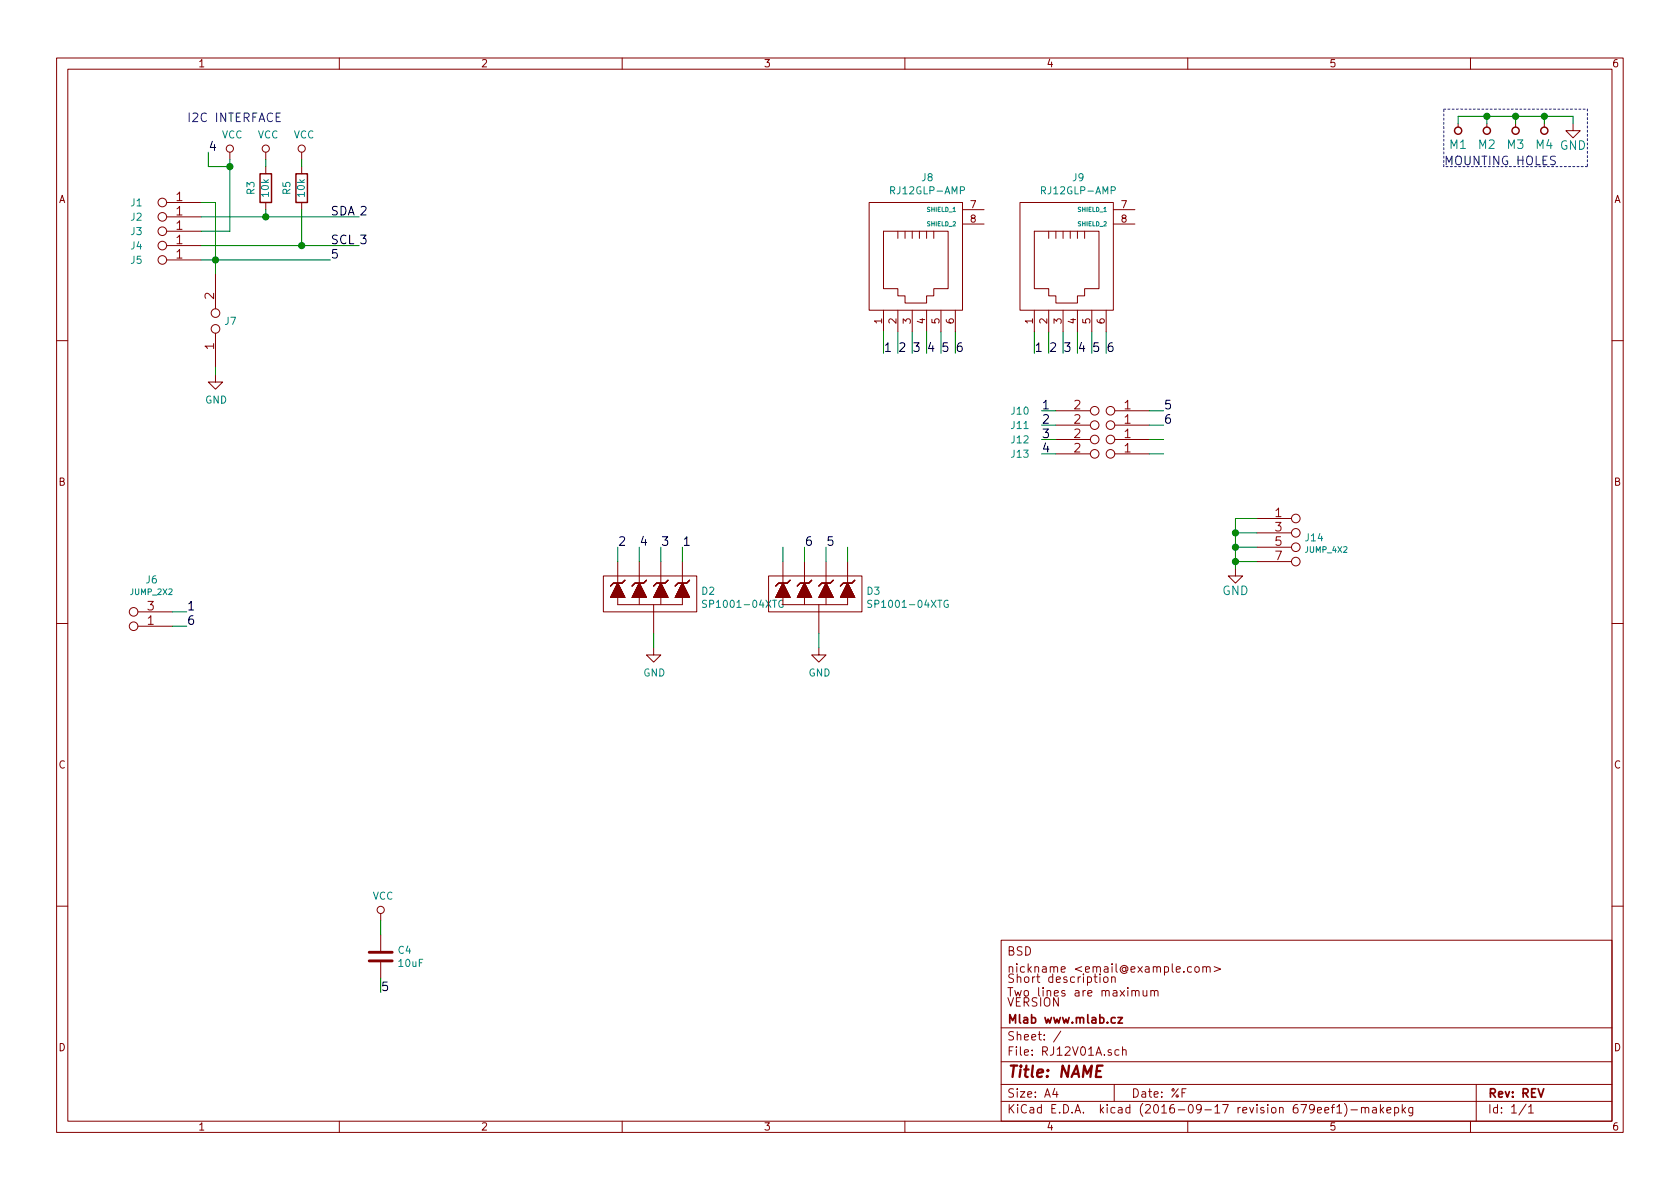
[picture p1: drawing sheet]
EESchema Schematic File Version 2
LIBS:74xgxx
LIBS:74xx
LIBS:actel
LIBS:adc-dac
LIBS:Altera
LIBS:analog_devices
LIBS:analog_switches
LIBS:atmel
LIBS:audio
LIBS:brooktre
LIBS:cmos4000
LIBS:conn
LIBS:contrib
LIBS:cypress
LIBS:dc-dc
LIBS:device
LIBS:digital-audio
LIBS:diode
LIBS:display
LIBS:dsp
LIBS:ESD_Protection
LIBS:ftdi
LIBS:gennum
LIBS:hc11
LIBS:intel
LIBS:interface
LIBS:ir
LIBS:Lattice
LIBS:linear
LIBS:logo
LIBS:maxim
LIBS:memory
LIBS:microchip_dspic33dsc
LIBS:microchip
LIBS:microchip_pic10mcu
LIBS:microchip_pic12mcu
LIBS:microchip_pic16mcu
LIBS:microchip_pic18mcu
LIBS:microchip_pic32mcu
LIBS:microcontrollers
LIBS:mlab_header
LIBS:mlab_mechanical
LIBS:motor_drivers
LIBS:motorola
LIBS:msp430
LIBS:nordicsemi
LIBS:nxp_armmcu
LIBS:onsemi
LIBS:opto
LIBS:Oscillators
LIBS:philips
LIBS:powerint
LIBS:power
LIBS:Power_Management
LIBS:pspice
LIBS:references
LIBS:regul
LIBS:relays
LIBS:rfcom
LIBS:sensors
LIBS:silabs
LIBS:siliconi
LIBS:stm32
LIBS:stm8
LIBS:supertex
LIBS:switches
LIBS:texas
LIBS:transf
LIBS:transistors
LIBS:valves
LIBS:video
LIBS:Xicor
LIBS:Zilog
LIBS:MLAB_BATERY
LIBS:MLAB_CONNECTORS
LIBS:MLAB_D
LIBS:MLAB_DISPLAY
LIBS:MLAB_IO
LIBS:MLAB_Jumpers
LIBS:MLAB_SW
LIBS:MLAB_T
LIBS:MLAB_U
LIBS:MLAB_TR
LIBS:RJ12V01A-cache
EELAYER 25 0
EELAYER END
$Descr A4 11693 8268
encoding utf-8
Sheet 1 1
Title "NAME"
Date "%F"
Rev "REV"
Comp "Mlab www.mlab.cz"
Comment1 "VERSION"
Comment2 "Short description \\nTwo lines are maximum"
Comment3 "nickname <email@example.com>"
Comment4 "BSD"
$EndDescr
$Comp
L HOLE M1
U 1 1
P 10150 900
F 0 "M1" V 10050 900 60  0000 C CNN
F 1 "HOLE" H 10150 800 60  0001 C CNN
F 2 "Mlab_Mechanical:MountingHole_3mm" H 10150 900 60  0001 C CNN
F 3 "" H 10150 900 60  0000 C CNN
	1    10150 900 
	0    -1   -1   0   
$EndComp
$Comp
L HOLE M2
U 1 1
P 10350 900
F 0 "M2" V 10250 900 60  0000 C CNN
F 1 "HOLE" H 10350 800 60  0001 C CNN
F 2 "Mlab_Mechanical:MountingHole_3mm" H 10350 900 60  0001 C CNN
F 3 "" H 10350 900 60  0000 C CNN
	1    10350 900 
	0    -1   -1   0   
$EndComp
$Comp
L HOLE M3
U 1 1
P 10550 900
F 0 "M3" V 10450 900 60  0000 C CNN
F 1 "HOLE" H 10550 800 60  0001 C CNN
F 2 "Mlab_Mechanical:MountingHole_3mm" H 10550 900 60  0001 C CNN
F 3 "" H 10550 900 60  0000 C CNN
	1    10550 900 
	0    -1   -1   0   
$EndComp
$Comp
L HOLE M4
U 1 1
P 10750 900
F 0 "M4" V 10650 900 60  0000 C CNN
F 1 "HOLE" H 10750 800 60  0001 C CNN
F 2 "Mlab_Mechanical:MountingHole_3mm" H 10750 900 60  0001 C CNN
F 3 "" H 10750 900 60  0000 C CNN
	1    10750 900 
	0    -1   -1   0   
$EndComp
$Comp
L GND #PWR01
U 1 1
P 10950 850
F 0 "#PWR01" H 10950 600 60  0001 C CNN
F 1 "GND" H 10950 700 60  0000 C CNN
F 2 "" H 10950 850 60  0000 C CNN
F 3 "" H 10950 850 60  0000 C CNN
	1    10950 850 
	1    0    0    -1  
$EndComp
Text Notes 10050 1150 0    60   ~ 0
MOUNTING HOLES
$Comp
L C C4
U 1 1
P 2650 6650
F 0 "C4" H 2765 6696 50  0000 L CNN
F 1 "10uF" H 2765 6605 50  0000 L CNN
F 2 "Mlab_R:SMD-0805" H 2688 6500 50  0001 C CNN
F 3 "" H 2650 6650 50  0000 C CNN
	1    2650 6650
	1    0    0    -1  
$EndComp
$Comp
L R R3
U 1 1
P 1850 1300
F 0 "R3" V 1950 1300 50  0000 C CNN
F 1 "10k" V 1850 1300 50  0000 C CNN
F 2 "Mlab_R:SMD-0805" V 1780 1300 50  0001 C CNN
F 3 "" H 1850 1300 50  0000 C CNN
	1    1850 1300
	-1   0    0    1   
$EndComp
Wire Notes Line
	10050 1150 10050 750 
Wire Notes Line
	11050 1150 10050 1150
Wire Notes Line
	11050 750  11050 1150
Wire Notes Line
	10050 750  11050 750 
Connection ~ 10750 800 
Wire Wire Line
	10750 850  10750 800 
Connection ~ 10550 800 
Wire Wire Line
	10550 850  10550 800 
Connection ~ 10350 800 
Wire Wire Line
	10350 850  10350 800 
Wire Wire Line
	10150 800  10150 850 
Wire Wire Line
	10950 800  10150 800 
Wire Wire Line
	10950 850  10950 800 
Text Notes 1300 850  0    60   ~ 0
I2C INTERFACE
$Comp
L JUMP_2x1 J1
U 1 1
P 1250 1400
F 0 "J1" H 950 1400 50  0000 C CNN
F 1 "JUMP_2x1" V 1200 1400 40  0001 C CNN
F 2 "Mlab_Pin_Headers:Straight_2x01" H 1250 1400 60  0001 C CNN
F 3 "" H 1250 1400 60  0000 C CNN
	1    1250 1400
	1    0    0    -1  
$EndComp
$Comp
L JUMP_2x1 J2
U 1 1
P 1250 1500
F 0 "J2" H 950 1500 50  0000 C CNN
F 1 "JUMP_2x1" V 1200 1500 40  0001 C CNN
F 2 "Mlab_Pin_Headers:Straight_2x01" H 1250 1500 60  0001 C CNN
F 3 "" H 1250 1500 60  0000 C CNN
	1    1250 1500
	1    0    0    -1  
$EndComp
$Comp
L JUMP_2x1 J3
U 1 1
P 1250 1600
F 0 "J3" H 950 1600 50  0000 C CNN
F 1 "JUMP_2x1" V 1200 1600 40  0001 C CNN
F 2 "Mlab_Pin_Headers:Straight_2x01" H 1250 1600 60  0001 C CNN
F 3 "" H 1250 1600 60  0000 C CNN
	1    1250 1600
	1    0    0    -1  
$EndComp
$Comp
L JUMP_2x1 J4
U 1 1
P 1250 1700
F 0 "J4" H 950 1700 50  0000 C CNN
F 1 "JUMP_2x1" V 1200 1700 40  0001 C CNN
F 2 "Mlab_Pin_Headers:Straight_2x01" H 1250 1700 60  0001 C CNN
F 3 "" H 1250 1700 60  0000 C CNN
	1    1250 1700
	1    0    0    -1  
$EndComp
$Comp
L JUMP_2x1 J5
U 1 1
P 1250 1800
F 0 "J5" H 950 1800 50  0000 C CNN
F 1 "JUMP_2x1" V 1200 1800 40  0001 C CNN
F 2 "Mlab_Pin_Headers:Straight_2x01" H 1250 1800 60  0001 C CNN
F 3 "" H 1250 1800 60  0000 C CNN
	1    1250 1800
	1    0    0    -1  
$EndComp
Wire Wire Line
	1400 1400 1500 1400
Wire Wire Line
	1500 1400 1500 1900
Wire Wire Line
	1400 1800 2300 1800
Connection ~ 1500 1800
$Comp
L GND #PWR02
U 1 1
P 1500 2600
F 0 "#PWR02" H 1500 2350 50  0001 C CNN
F 1 "GND" H 1505 2427 50  0000 C CNN
F 2 "" H 1500 2600 50  0000 C CNN
F 3 "" H 1500 2600 50  0000 C CNN
	1    1500 2600
	1    0    0    -1  
$EndComp
$Comp
L VCC #PWR03
U 1 1
P 1600 1100
F 0 "#PWR03" H 1600 950 50  0001 C CNN
F 1 "VCC" H 1617 1273 50  0000 C CNN
F 2 "" H 1600 1100 50  0000 C CNN
F 3 "" H 1600 1100 50  0000 C CNN
	1    1600 1100
	1    0    0    -1  
$EndComp
Wire Wire Line
	1600 1600 1400 1600
Wire Wire Line
	1600 1100 1600 1600
Wire Wire Line
	1400 1500 2500 1500
Wire Wire Line
	1400 1700 2500 1700
Text Label 2300 1500 0    60   ~ 0
SDA
Text Label 2300 1700 0    60   ~ 0
SCL
$Comp
L R R5
U 1 1
P 2100 1300
F 0 "R5" V 2200 1300 50  0000 C CNN
F 1 "10k" V 2100 1300 50  0000 C CNN
F 2 "Mlab_R:SMD-0805" V 2030 1300 50  0001 C CNN
F 3 "" H 2100 1300 50  0000 C CNN
	1    2100 1300
	-1   0    0    1   
$EndComp
$Comp
L VCC #PWR04
U 1 1
P 1850 1100
F 0 "#PWR04" H 1850 950 50  0001 C CNN
F 1 "VCC" H 1867 1273 50  0000 C CNN
F 2 "" H 1850 1100 50  0000 C CNN
F 3 "" H 1850 1100 50  0000 C CNN
	1    1850 1100
	1    0    0    -1  
$EndComp
$Comp
L VCC #PWR05
U 1 1
P 2100 1100
F 0 "#PWR05" H 2100 950 50  0001 C CNN
F 1 "VCC" H 2117 1273 50  0000 C CNN
F 2 "" H 2100 1100 50  0000 C CNN
F 3 "" H 2100 1100 50  0000 C CNN
	1    2100 1100
	1    0    0    -1  
$EndComp
Wire Wire Line
	1850 1150 1850 1100
Wire Wire Line
	2100 1150 2100 1100
Wire Wire Line
	1850 1450 1850 1500
Connection ~ 1850 1500
Wire Wire Line
	2100 1450 2100 1700
Connection ~ 2100 1700
$Comp
L VCC #PWR06
U 1 1
P 2650 6400
F 0 "#PWR06" H 2650 6250 50  0001 C CNN
F 1 "VCC" H 2667 6573 50  0000 C CNN
F 2 "" H 2650 6400 50  0000 C CNN
F 3 "" H 2650 6400 50  0000 C CNN
	1    2650 6400
	1    0    0    -1  
$EndComp
Wire Wire Line
	2650 6900 2650 6800
Wire Wire Line
	2650 6500 2650 6400
$Comp
L RJ12 J8
U 1 1
P 6350 1850
F 0 "J8" H 6456 2475 50  0000 C CNN
F 1 "RJ12GLP-AMP" H 6456 2384 50  0000 C CNN
F 2 "Mlab_CON:RJ12GLP-AMP(RJ12)" H 6350 1850 50  0001 C CNN
F 3 "" H 6350 1850 50  0000 C CNN
	1    6350 1850
	1    0    0    -1  
$EndComp
Wire Wire Line
	6150 2300 6150 2450
Wire Wire Line
	6250 2300 6250 2450
Wire Wire Line
	6350 2300 6350 2450
Wire Wire Line
	6450 2300 6450 2450
Wire Wire Line
	6550 2300 6550 2450
Wire Wire Line
	6650 2300 6650 2450
Text Label 6150 2450 0    60   ~ 0
1
Text Label 6250 2450 0    60   ~ 0
2
Text Label 6350 2450 0    60   ~ 0
3
Text Label 6450 2450 0    60   ~ 0
4
Text Label 6550 2450 0    60   ~ 0
5
Text Label 6650 2450 0    60   ~ 0
6
$Comp
L RJ12 J9
U 1 1
P 7400 1850
F 0 "J9" H 7506 2475 50  0000 C CNN
F 1 "RJ12GLP-AMP" H 7506 2384 50  0000 C CNN
F 2 "Mlab_CON:RJ12GLP-AMP(RJ12)" H 7400 1850 50  0001 C CNN
F 3 "" H 7400 1850 50  0000 C CNN
	1    7400 1850
	1    0    0    -1  
$EndComp
Wire Wire Line
	7200 2300 7200 2450
Wire Wire Line
	7300 2300 7300 2450
Wire Wire Line
	7400 2300 7400 2450
Wire Wire Line
	7500 2300 7500 2450
Wire Wire Line
	7600 2300 7600 2450
Wire Wire Line
	7700 2300 7700 2450
Text Label 7200 2450 0    60   ~ 0
1
Text Label 7300 2450 0    60   ~ 0
2
Text Label 7400 2450 0    60   ~ 0
3
Text Label 7500 2450 0    60   ~ 0
4
Text Label 7600 2450 0    60   ~ 0
5
Text Label 7700 2450 0    60   ~ 0
6
$Comp
L JUMP2_2x1 J7
U 1 1
P 1500 2250
F 0 "J7" V 1475 2309 50  0000 L CNN
F 1 "JUMP2_2x1" H 1700 2150 40  0001 C CNN
F 2 "Mlab_Pin_Headers:Straight_2x01" H 1500 2250 60  0001 C CNN
F 3 "" H 1500 2250 60  0000 C CNN
	1    1500 2250
	0    1    1    0   
$EndComp
Wire Wire Line
	1500 2600 1500 2550
$Comp
L JUMP_2X2 J6
U 1 1
P 800 4200
F 0 "J6" H 544 4030 50  0000 C CNN
F 1 "JUMP_2X2" H 544 4114 40  0000 C CNN
F 2 "Mlab_Pin_Headers:Straight_2x02" H 800 4200 60  0001 C CNN
F 3 "" H 800 4200 60  0000 C CNN
	1    800  4200
	-1   0    0    1   
$EndComp
$Comp
L JUMP2_2x1 J10
U 1 1
P 7700 2850
F 0 "J10" H 7100 2850 50  0000 C CNN
F 1 "JUMP2_2x1" H 7900 2750 40  0001 C CNN
F 2 "Mlab_Pin_Headers:Straight_2x01" H 7700 2850 60  0001 C CNN
F 3 "" H 7700 2850 60  0000 C CNN
	1    7700 2850
	1    0    0    -1  
$EndComp
$Comp
L JUMP2_2x1 J11
U 1 1
P 7700 2950
F 0 "J11" H 7100 2950 50  0000 C CNN
F 1 "JUMP2_2x1" H 7900 2850 40  0001 C CNN
F 2 "Mlab_Pin_Headers:Straight_2x01" H 7700 2950 60  0001 C CNN
F 3 "" H 7700 2950 60  0000 C CNN
	1    7700 2950
	1    0    0    -1  
$EndComp
$Comp
L JUMP2_2x1 J12
U 1 1
P 7700 3050
F 0 "J12" H 7100 3050 50  0000 C CNN
F 1 "JUMP2_2x1" H 7900 2950 40  0001 C CNN
F 2 "Mlab_Pin_Headers:Straight_2x01" H 7700 3050 60  0001 C CNN
F 3 "" H 7700 3050 60  0000 C CNN
	1    7700 3050
	1    0    0    -1  
$EndComp
$Comp
L JUMP2_2x1 J13
U 1 1
P 7700 3150
F 0 "J13" H 7100 3150 50  0000 C CNN
F 1 "JUMP2_2x1" H 7900 3050 40  0001 C CNN
F 2 "Mlab_Pin_Headers:Straight_2x01" H 7700 3150 60  0001 C CNN
F 3 "" H 7700 3150 60  0000 C CNN
	1    7700 3150
	1    0    0    -1  
$EndComp
Wire Wire Line
	8000 2850 8100 2850
Wire Wire Line
	8000 2950 8100 2950
Wire Wire Line
	8000 3050 8100 3050
Wire Wire Line
	8000 3150 8100 3150
Wire Wire Line
	7350 2850 7250 2850
Wire Wire Line
	7350 2950 7250 2950
Wire Wire Line
	7350 3050 7250 3050
Wire Wire Line
	7350 3150 7250 3150
Text Label 7250 2850 0    60   ~ 0
1
Text Label 7250 2950 0    60   ~ 0
2
Text Label 7250 3050 0    60   ~ 0
3
Text Label 7250 3150 0    60   ~ 0
4
Text Label 8100 2850 0    60   ~ 0
5
Text Label 8100 2950 0    60   ~ 0
6
Text Label 2300 1800 0    60   ~ 0
5
Text Label 1450 1050 0    60   ~ 0
4
Wire Wire Line
	1450 1050 1450 1150
Wire Wire Line
	1450 1150 1600 1150
Connection ~ 1600 1150
Text Label 2500 1500 0    60   ~ 0
2
Text Label 2500 1700 0    60   ~ 0
3
Wire Wire Line
	1200 4250 1300 4250
Wire Wire Line
	1200 4350 1300 4350
Text Label 1300 4250 0    60   ~ 0
1
Text Label 1300 4350 0    60   ~ 0
6
$Comp
L D_4xZENER D2
U 1 1
P 4500 4100
F 0 "D2" H 4878 4096 50  0000 L CNN
F 1 "SP1001-04XTG" H 4878 4005 50  0000 L CNN
F 2 "Mlab_IO:SOT-553" H 4500 4600 60  0001 C CNN
F 3 "" H 4500 4600 60  0000 C CNN
	1    4500 4100
	1    0    0    -1  
$EndComp
$Comp
L D_4xZENER D3
U 1 1
P 5650 4100
F 0 "D3" H 6028 4096 50  0000 L CNN
F 1 "SP1001-04XTG" H 6028 4005 50  0000 L CNN
F 2 "Mlab_IO:SOT-553" H 5650 4600 60  0001 C CNN
F 3 "" H 5650 4600 60  0000 C CNN
	1    5650 4100
	1    0    0    -1  
$EndComp
$Comp
L GND #PWR07
U 1 1
P 4550 4500
F 0 "#PWR07" H 4550 4250 50  0001 C CNN
F 1 "GND" H 4555 4327 50  0000 C CNN
F 2 "" H 4550 4500 50  0000 C CNN
F 3 "" H 4550 4500 50  0000 C CNN
	1    4550 4500
	1    0    0    -1  
$EndComp
$Comp
L GND #PWR08
U 1 1
P 5700 4500
F 0 "#PWR08" H 5700 4250 50  0001 C CNN
F 1 "GND" H 5705 4327 50  0000 C CNN
F 2 "" H 5700 4500 50  0000 C CNN
F 3 "" H 5700 4500 50  0000 C CNN
	1    5700 4500
	1    0    0    -1  
$EndComp
Wire Wire Line
	4550 4500 4550 4400
Wire Wire Line
	5700 4500 5700 4400
Wire Wire Line
	4300 3900 4300 3800
Wire Wire Line
	4450 3900 4450 3800
Wire Wire Line
	4600 3900 4600 3800
Wire Wire Line
	4750 3900 4750 3800
Wire Wire Line
	5450 3900 5450 3800
Wire Wire Line
	5600 3900 5600 3800
Wire Wire Line
	5750 3900 5750 3800
Wire Wire Line
	5900 3900 5900 3800
Text Label 4750 3800 0    60   ~ 0
1
Text Label 4300 3800 0    60   ~ 0
2
Text Label 4600 3800 0    60   ~ 0
3
Text Label 4450 3800 0    60   ~ 0
4
Text Label 5750 3800 0    60   ~ 0
5
Text Label 5600 3800 0    60   ~ 0
6
Text Label 2650 6900 0    60   ~ 0
5
$Comp
L JUMP_4X2 J14
U 1 1
P 9150 3750
F 0 "J14" H 9079 3768 50  0000 L CNN
F 1 "JUMP_4X2" H 9079 3684 40  0000 L CNN
F 2 "Mlab_Pin_Headers:Straight_2x04" H 9150 3750 60  0001 C CNN
F 3 "" H 9150 3750 60  0000 C CNN
	1    9150 3750
	1    0    0    -1  
$EndComp
$Comp
L GND #PWR09
U 1 1
P 8600 3950
F 0 "#PWR09" H 8600 3700 60  0001 C CNN
F 1 "GND" H 8600 3800 60  0000 C CNN
F 2 "" H 8600 3950 60  0000 C CNN
F 3 "" H 8600 3950 60  0000 C CNN
	1    8600 3950
	1    0    0    -1  
$EndComp
Wire Wire Line
	8750 3600 8600 3600
Wire Wire Line
	8600 3600 8600 3950
Wire Wire Line
	8750 3900 8600 3900
Connection ~ 8600 3900
Wire Wire Line
	8750 3800 8600 3800
Connection ~ 8600 3800
Wire Wire Line
	8750 3700 8600 3700
Connection ~ 8600 3700
$EndSCHEMATC
